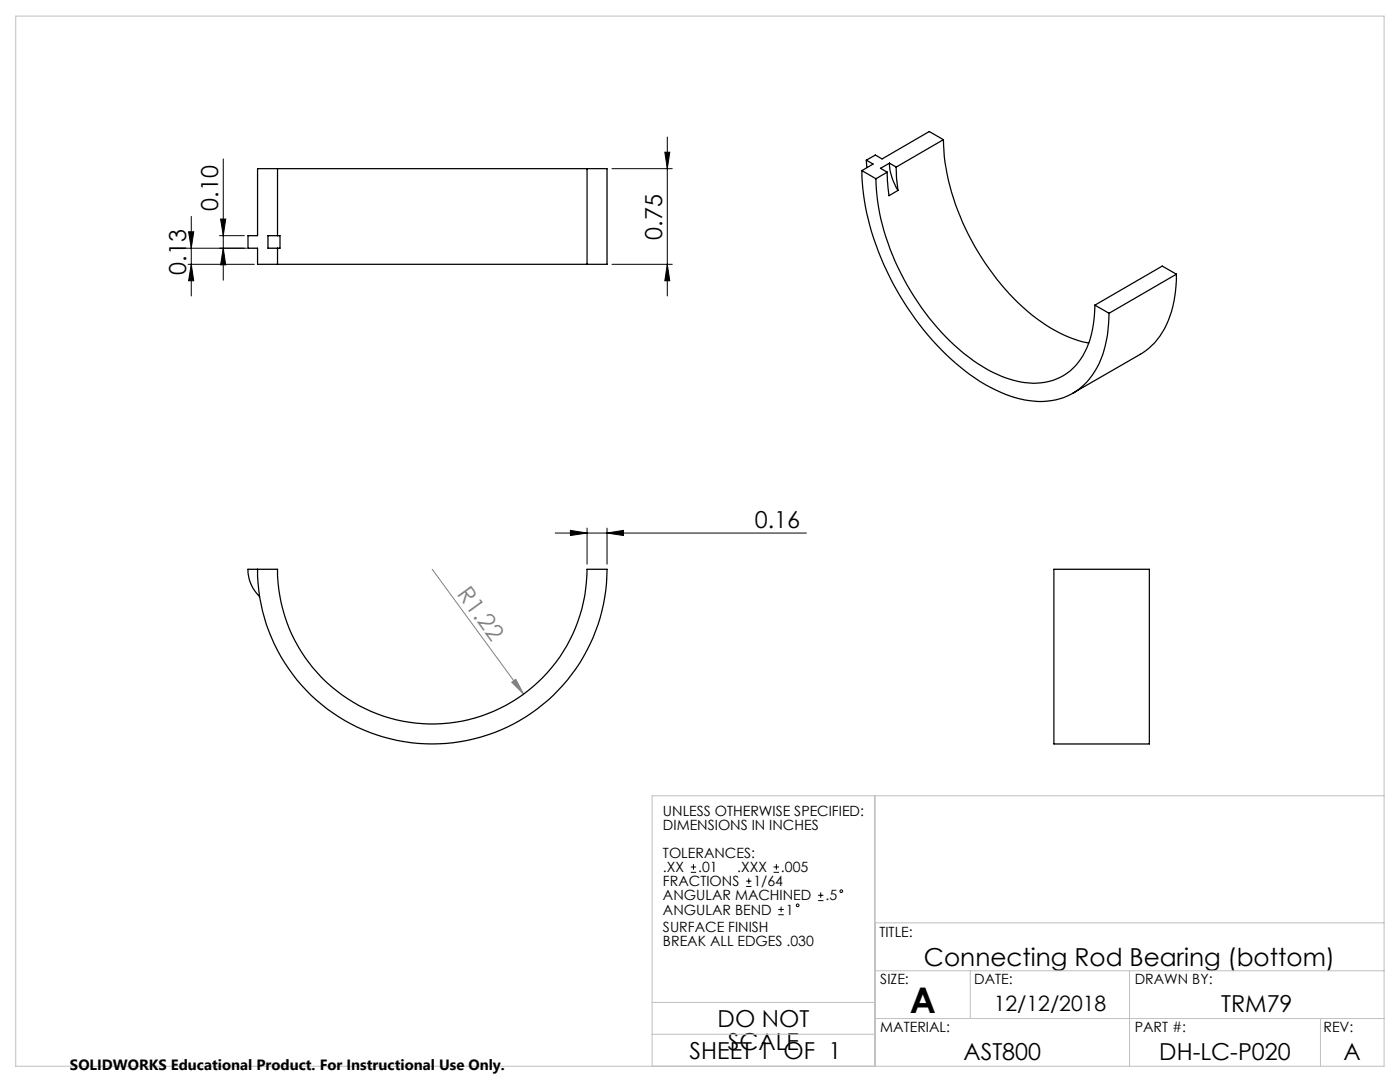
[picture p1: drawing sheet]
<svg xmlns="http://www.w3.org/2000/svg" width="279mm" height="216mm" viewBox="0 0 279 216" stroke-linecap="round" stroke-linejoin="round" font-family="sans-serif">
<g fill="none" stroke="#000" stroke-width=".2">
<path d="M44.6 31.7v24.2M122.1 33.7h12.1M132.7 30.4h1l-.5 3.3zM133.2 27.3v31.8M37.1 49.5h12.1M37.5 52.7h13.3M37.6 46.2h1.1l-.5 3.3zM38.2 43.2v15.9M38.2 52.7l.5 3.3h-1.1zM43.8 47h5M44 43.7h1l-.4 3.3zM44.6 49.5l.4 3.3h-1z"/>
<path d="M122.1 52.7h12.1M133.2 52.7l.5 3.3h-1zM110.8 106.4h50.1M113.8 105.8l3.4 .6-3.4 .5zM117.2 105.4v7.2M121.1 106.4l3.3-.6v1.1zM121.1 105.4v7.2M137.9 174.1h1M137.9 173h1M138.4 172.4v1.1M148.9 176.9h1.1M148.9 175.8h1.1"/>
<path d="M149.4 175.3v1.1M154.4 174.1h1.1M154.4 173h1.1M154.9 172.4v1.1M163.3 179.7h1M163.3 178.6h1M163.8 178.1v1.1M155.3 182.5h1.1M155.3 181.5h1.1M155.9 180.9v1.1"/>
<circle cx="167.9" cy="177.8" r=".27"/>
<circle cx="159.2" cy="180.6" r=".27"/>
</g>
<path d="M86.3 113.6l18.2 24.9M102.1 136.1l.8-.6 1.6 3z" fill="none" stroke="#808080" stroke-width=".2"/>
<path d="M3.1 3.2h273.1v209.6h-273.1zM174.6 158.8v54M276.2 158.8h-146.1v54M174.6 193.7h101.6M174.6 184.2h101.6M193.6 193.7v9.5M225.4 193.7v19.1M130.1 200h44.5M130.1 206.4h44.5M174.6 203.2h101.6M263.5 203.2v9.6" fill="none" stroke="#c0c0c0" stroke-width=".2"/>
<g fill="#000">
<path d="M37.6 46.2h1.1l-.5 3.3zM38.2 52.7l.5 3.3h-1.1z"/>
<path d="M133.2 52.7l.5 3.3h-1zM132.7 30.4h1l-.5 3.3zM44.6 49.5l.4 3.3h-1zM44 43.7h1l-.4 3.3z"/>
<path d="M113.8 105.8l3.4 .6-3.4 .5zM121.1 106.4l3.3-.6v1.1z"/>
</g>
<path d="M102.1 136.1l.8-.6 1.6 3z" fill="#808080"/>
<g fill="none" stroke="#000" stroke-width=".25">
<path d="M55.4 33.7h61.8M55.4 33.7h-4v13.3h-1.9v2.5h1.9v3.2h4M55.4 33.7v13.3M117.2 33.7h3.9v19h-3.9M117.2 33.7v19M172 34a51.9 51.9 0 0 0 9.9 28.5 45.7 45.7 0 0 0 16.7 15.3 17.8 17.8 0 0 0 13.7 1.5 13.9 13.9 0 0 0 8.3-10.4l.4-2 .3-4.4M172 34l2.8 1.7M172.9 32l.1 1.4M172.9 32l1.3 .7-2.2 1.3M174.8 35.7a47.7 47.7 0 0 0 11.5 28.8 35.9 35.9 0 0 0 14.6 11 12.8 12.8 0 0 0 12.6-1.5 15.5 15.5 0 0 0 4.9-11l.1-2.1M177.1 34.4l.3 4.7 1.8-1.1M177.1 34.4l-2.3 1.3"/>
<path d="M177.5 32.6a10.9 10.9 0 0 0 1.7 5.4M177.5 32.6l-1.8 1 1.4 .8M177.5 32.6l1.4 .7M178.9 33.3v2.3l.3 2.4M188.3 27.9a46.6 46.6 0 0 0 9.9 26.7 35.7 35.7 0 0 0 17.1 13.4l2 .4M188.3 27.9l-2.8-1.7-9.5 5.5-1.3-.8-1.8 1.1M188.3 27.9l-9.4 5.4M55.4 52.7h61.8M55.4 47h.5v2.5h-.5M55.4 47h-1.9v2.5h1.9M55.4 49.5v3.2M234.8 54.7a20.2 20.2 0 0 1-4.4 13.7l-1.2 1.1-1.3 1-13.8 8"/>
<path d="M234.8 54.7l-2.8-1.6-13.5 7.8M234.8 54.7l-13.5 7.8M218.5 60.9l2.8 1.6M51.4 113.6a34.9 34.9 0 0 0 34.9 34.8 34.9 34.9 0 0 0 34.8-34.8h-3.9a30.9 30.9 0 0 1-30.9 30.9 30.9 30.9 0 0 1-30.9-30.9h-5.9a7.4 7.4 0 0 0 2.3 5.5M210.3 113.6h19.1v34.8h-19.1z"/>
</g>
<text font-size="7.1" x="181.6" y="202">A</text>
<text font-size="4.9" x="184.4" y="192.8">Connecting Rod Bearing (bottom)</text>
<g font-size="4.7">
<text x="43.5" y="42.1" transform="rotate(-90 43.5 42.1)">0.10</text>
<text x="132.2" y="47.8" transform="rotate(-90 132.2 47.8)">0.75</text>
<text x="37.2" y="54.8" transform="rotate(-90 37.2 54.8)">0.13</text>
<text x="150.6" y="105.3">0.16</text>
<text x="243.7" y="202">TRM79</text>
<text x="143.2" y="205">DO NOT</text>
<text x="145.3" y="209.5">SCALE</text>
<text x="137.6" y="211.4">SHEET 1 OF 1</text>
<text x="192.3" y="211.5">AST800</text>
<text x="231.4" y="211.5">DH-LC-P020</text>
<text x="268.1" y="211.5">A</text>
</g>
<text font-size="4.7" fill="#808080" x="91.1" y="118.6" transform="rotate(54 91.1 118.6)">R1.22</text>
<text font-size="4.2" x="198.3" y="201.7">12/12/2018</text>
<text font-size="3" x="14" y="213.5">SOLIDWORKS Educational Product. For Instructional Use Only.</text>
<g font-size="2.8">
<text x="132.3" y="162.7">UNLESS OTHERWISE SPECIFIED:</text>
<text x="132.3" y="165.6">DIMENSIONS IN INCHES</text>
<text x="132.3" y="171.2">TOLERANCES:</text>
<text x="132.3" y="176.9">FRACTIONS</text>
<text x="132.3" y="179.7">ANGULAR MACHINED</text>
<text x="132.3" y="174">.XX</text>
<text x="139.3" y="174">.01</text>
<text x="147.1" y="174">.XXX</text>
<text x="150.4" y="176.9">1/64</text>
<text x="155.9" y="174">.005</text>
<text x="164.7" y="179.7">.5</text>
<text x="132.3" y="182.5">ANGULAR BEND</text>
<text x="132.3" y="186">SURFACE FINISH</text>
<text x="156.8" y="182.5">1</text>
<text x="132.3" y="188.8">BREAK ALL EDGES .030</text>
<text x="175.5" y="186.9">TITLE:</text>
<text x="175.7" y="196.4">SIZE:</text>
<text x="194.4" y="196.4">DATE:</text>
<text x="226.5" y="196.4">DRAWN BY:</text>
<text x="175.7" y="206">MATERIAL:</text>
<text x="226.5" y="206">PART #:</text>
<text x="264.1" y="206">REV:</text>
</g>
</svg>
